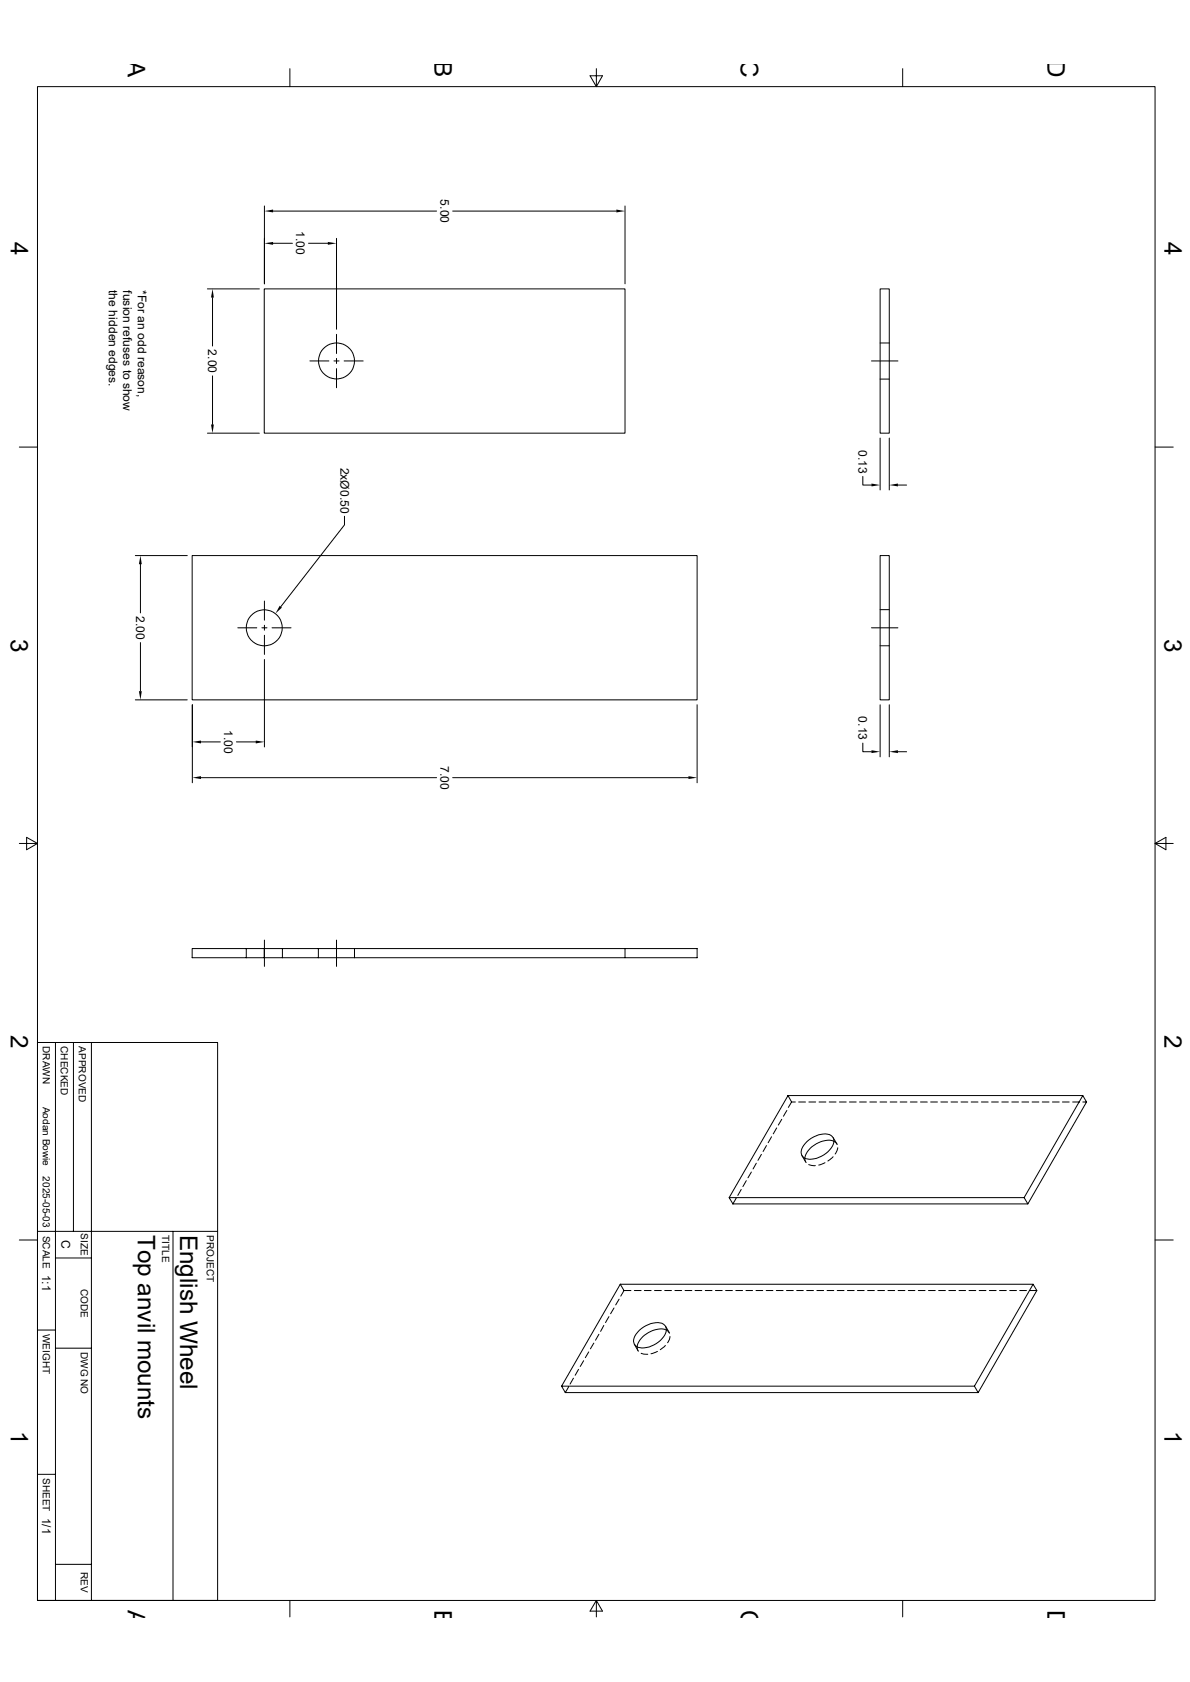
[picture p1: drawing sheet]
<svg xmlns="http://www.w3.org/2000/svg" width="297mm" height="420mm" viewBox="0 0 297 420" stroke-linecap="round" stroke-linejoin="round" font-family="sans-serif">
<g fill="none" stroke="#000" stroke-width=".25">
<path d="M72.3 17.1v4.5M147.3 18.9h3.1l-1.6 2.7zM148.8 17.1v4.5M225.3 17.1v4.5M9.4 21.6h278.9v378h-278.9zM66 51.4v19.5M68.2 52.7h40.8M84 59.5v22.7M113 52.7h40.8M156 51.4v19.5M51.8 72.1h12.9M53 74.3v12.1"/>
<path d="M66 72.1h90v36.1h-90zM68.2 60.7h4.8M77 60.7h4.8M219.7 72.1h2.3v36.1h-2.3zM53 93.9v12.1M77.3 90.1h4.8M83.4 90.1h1.2M84 83.5v4.8M84 89.5v1.3M84 92v4.8M85.9 90.1h4.7M217.5 90.1h6.6"/>
<path d="M219.7 85.6h2.3M219.7 94.7h2.3M4.8 111.6h4.6M51.8 108.2h12.9M215.3 119v2.1h2.2M219.7 109.4v12.9M222 109.4v12.9M288.3 111.6h4.5M33.8 138.7h12.9M48 138.7h126v36.1h-126zM86 128.9v2.2l-15.9 20.4M219.7 138.7h2.3v36.1h-2.3z"/>
<path d="M224.1 121.1h2.2M35.1 140.9v12.1M59.4 156.8h4.7M65.4 156.8h1.2M66 150.1v4.8M66 156.1v1.3M66 158.6v4.8M67.9 156.8h4.7M217.5 156.8h6.6M219.7 152.2h2.3M33.8 174.8h12.9M35.1 160.4v12.2"/>
<path d="M48 176v19.5M66 164.7v21.8M174 176v19.5M219.7 161.2h2.3M219.7 176v13M222 176v13M50.2 194.2h58.8M50.2 185.3h4.8M59 185.3h4.8M113 194.2h58.8M215.3 185.5v2.2h2.2M224.1 187.7h2.2"/>
<path d="M4.8 210.6h4.6M6.6 209.1l2.8 1.5-2.8 1.6zM288.3 210.6l2.7-1.5v3.1zM288.3 210.6h4.5M48 236.9h126v2.2h-126zM61.5 236.9v2.2M66 236.9v2.2M66 234.7v6.6M70.5 236.9v2.2M79.5 236.9v2.2M84 234.7v6.6M88.5 236.9v2.2"/>
<path d="M156 236.9v2.2M9.4 260.3h44.9v139.3h-44.9zM13.8 260.3v139.3M18.3 260.3v47.2M22.8 260.3v139.3M195.1 279.5l-.8 1.4M196.4 277.3l-.9 1.4M196.7 273.6h73.6l.9 1.6-14.7 25.4-.9-1.6 14.7-25.4M196.7 273.6l.9 1.6M196.7 273.6l-14.7 25.4M197.6 275.2h.9M197.6 275.2l-.8 1.3"/>
<path d="M199.3 275.2h1.7M201.9 275.2h1.7M204.4 275.2h1.7M207 275.2h1.7M209.5 275.2h1.7M212 275.2h1.7M214.5 275.2h1.7M217.1 275.2h1.7M219.6 275.2h1.7M222.2 275.2h1.7M224.7 275.2h1.7M227.2 275.2h1.7"/>
<path d="M229.7 275.2h1.7M232.3 275.2h1.7M234.8 275.2h1.7M237.4 275.2h1.6M239.9 275.2h1.7M242.4 275.2h1.7M244.9 275.2h1.7M247.5 275.2h1.7M250 275.2h1.7M252.5 275.2h1.7M255.1 275.2h1.7M257.6 275.2h1.7"/>
<path d="M260.1 275.2h1.7M262.7 275.2h1.7M265.2 275.2h1.7M267.7 275.2h1.7M270.3 275.2h.9M183.7 299.2l-.8 1.4M185 297l-.8 1.5M186.3 294.8l-.9 1.5M187.5 292.7l-.8 1.4M188.8 290.4l-.8 1.5M190 288.2l-.8 1.5M191.3 286l-.8 1.5"/>
<path d="M192.6 283.8l-.9 1.5M193.8 281.6l-.8 1.5M200.2 288.5l.9 1.6M201.4 285a5.7 5.7 0 0 1 6-1.5 2.03 2.03 0 0 1 .1 3.1 6.6 6.6 0 0 1-6.4 2.7 1.99 1.99 0 0 1-.5-3.3zM201.8 290.8l1.7 .2M205.9 290.3l-1.6 .6M207.9 284.1l1 1.5M207.9 288.8l-1.3 1.1M209 285.8a2.55 2.55 0 0 0-3.1-1 6.1 6.1 0 0 0-5 4.4l.3 1.1M209.1 286.6l-.7 1.6M255.6 299h-73.6l.9 1.6M4.8 309.6h4.6"/>
<path d="M9.4 307.5h44.9M13.8 314.1h9M43.2 307.5v92.1M182.9 300.6h73.6M288.3 309.6h4.5M9.4 332.1h4.4M13.8 336.6h9M145.7 339.8l-.9 1.4M146.9 337.6l-.8 1.4M148.2 335.4l-.8 1.4M149.5 333.2l-.9 1.4M150.7 331l-.8 1.4"/>
<path d="M152 328.8l-.9 1.4M153.2 326.6l-.8 1.4M154.5 324.4l-.8 1.4M154.8 320.7h103.1l.9 1.5-14.7 25.5-.9-1.6 14.7-25.4M154.8 320.7l.9 1.5M154.8 320.7l-14.6 25.4M155.7 322.2h1.8M155.7 322.2l-.8 1.4M158.3 322.2h1.7M158.3 335.7l.9 1.5M159.6 332.1a5.7 5.7 0 0 1 6-1.5 2.03 2.03 0 0 1 .1 3.2 6.6 6.6 0 0 1-6.4 2.6 1.99 1.99 0 0 1-.5-3.3zM160 337.9l1.7 .3"/>
<path d="M160.8 322.2h1.7M163.4 322.2h1.7M164.1 337.4l-1.6 .6M165.9 322.2h1.7M166.1 336l-1.3 1M166.1 331.2l.9 1.5M166.3 332.1a6.2 6.2 0 0 0-6.9 3l-.2 .4a1.81 1.81 0 0 0 .1 1.9M166.3 332.1l.8 .8M167.2 333.7l-.1 .7-.5 .9M168.4 322.2h1.7M171 322.2h1.7M173.5 322.2h1.7"/>
<path d="M176 322.2h1.7M178.6 322.2h1.7M181.1 322.2h1.7M183.6 322.2h1.7M186.2 322.2h1.6M188.7 322.2h1.7M191.2 322.2h1.7M193.8 322.2h1.7M196.3 322.2h1.7M198.8 322.2h1.7M201.3 322.2h1.7M203.9 322.2h1.7"/>
<path d="M206.4 322.2h1.7M209 322.2h1.7M211.5 322.2h1.7M214 322.2h1.7M216.5 322.2h1.7M219.1 322.2h1.7M221.6 322.2h1.7M224.2 322.2h1.6M226.7 322.2h1.6M229.2 322.2h1.7M231.7 322.2h1.7M234.3 322.2h1.7"/>
<path d="M236.8 322.2h1.7M239.4 322.2h1.6M241.9 322.2h1.6M244.4 322.2h1.7M246.9 322.2h1.7M249.5 322.2h1.7M252 322.2h1.7M254.5 322.2h1.7M257 322.2h1.8M141.1 347.7h103M141.9 346.3l-.8 1.4M143.1 344.1l-.8 1.5"/>
<path d="M144.4 341.9l-.8 1.5M243.2 346.1h-103l.9 1.6M9.4 368.1h4.4M13.8 390.6h9M72.3 399.6v4.1M148.8 399.6l-1.5 2.7h3.1l-1.6-2.7v4.1M225.3 399.6v4.1"/>
<circle cx="84" cy="90.1" r="4.5"/>
<circle cx="66" cy="156.8" r="4.5"/>
</g>
<g fill="#000">
<path d="M66 52.7l2.2-.4v.7zM153.8 52.3l2.2 .4-2.2 .3zM53 72.1l.4 2.2h-.7zM66 60.7l2.2-.3v.7zM81.8 60.4l2.2 .3-2.2 .4zM52.7 106h.7l-.4 2.2zM217.5 120.7l2.2 .4-2.2 .4zM222 121.1l2.1-.4v.8zM35.1 138.7l.3 2.2h-.7zM69.8 151.3l.6 .4-1.7 1.5zM34.7 172.6h.7l-.3 2.2zM48 194.2l2.2-.4v.7z"/>
<path d="M48 185.3l2.2-.4v.7zM63.8 184.9l2.2 .4-2.2 .3zM171.8 193.8l2.2 .4-2.2 .3zM217.5 187.3l2.2 .4-2.2 .3zM222 187.7l2.1-.4v.7z"/>
</g>
<g font-size="6.1">
<text x="31.9" y="15.1" transform="rotate(90 31.9 15.1)">A</text>
<text x="108.4" y="15.1" transform="rotate(90 108.4 15.1)">B</text>
<text x="184.9" y="14.9" transform="rotate(90 184.9 14.9)">C</text>
<text x="261.4" y="14.9" transform="rotate(90 261.4 14.9)">D</text>
<text x="2.7" y="60.5" transform="rotate(90 2.7 60.5)">4</text>
<text x="290.7" y="60.5" transform="rotate(90 290.7 60.5)">4</text>
<text x="2.7" y="159.5" transform="rotate(90 2.7 159.5)">3</text>
<text x="290.7" y="159.5" transform="rotate(90 290.7 159.5)">3</text>
<text x="2.7" y="258.4" transform="rotate(90 2.7 258.4)">2</text>
<text x="290.6" y="258.4" transform="rotate(90 290.6 258.4)">2</text>
<text x="34.4" y="308.4" transform="rotate(90 34.4 308.4)">Top anvil mounts</text>
<text x="45" y="308.4" transform="rotate(90 45 308.4)">English Wheel</text>
<text x="2.7" y="357.4" transform="rotate(90 2.7 357.4)">1</text>
<text x="290.6" y="357.4" transform="rotate(90 290.6 357.4)">1</text>
<text x="184.9" y="402" transform="rotate(90 184.9 402)">C</text>
<text x="261.4" y="402" transform="rotate(90 261.4 402)">D</text>
<text x="31.9" y="402.1" transform="rotate(90 31.9 402.1)">A</text>
<text x="108.4" y="402.1" transform="rotate(90 108.4 402.1)">B</text>
</g>
<g font-size="3">
<text x="109.9" y="49.8" transform="rotate(90 109.9 49.8)">5.00</text>
<text x="73.9" y="57.7" transform="rotate(90 73.9 57.7)">1.00</text>
<text x="27.1" y="72.4" transform="rotate(90 27.1 72.4)">the hidden edges.</text>
<text x="30.7" y="72.5" transform="rotate(90 30.7 72.5)">fusion refuses to show</text>
<text x="34.4" y="72.4" transform="rotate(90 34.4 72.4)">*For an odd reason,</text>
<text x="52" y="87.2" transform="rotate(90 52 87.2)">2.00</text>
<text x="214.3" y="112.3" transform="rotate(90 214.3 112.3)">0.13</text>
<text x="85" y="116.8" transform="rotate(90 85 116.8)">2xØ0.50</text>
<text x="34" y="153.8" transform="rotate(90 34 153.8)">2.00</text>
<text x="214.3" y="178.9" transform="rotate(90 214.3 178.9)">0.13</text>
<text x="55.9" y="182.2" transform="rotate(90 55.9 182.2)">1.00</text>
<text x="109.9" y="191.3" transform="rotate(90 109.9 191.3)">7.00</text>
<text x="15.4" y="309.7" transform="rotate(90 15.4 309.7)">C</text>
<text x="10.5" y="318.3" transform="rotate(90 10.5 318.3)">1:1</text>
<text x="10.5" y="378.9" transform="rotate(90 10.5 378.9)">1/1</text>
</g>
<g font-size="2.5">
<text x="10.7" y="261.2" transform="rotate(90 10.7 261.2)">DRAWN</text>
<text x="15.2" y="261.2" transform="rotate(90 15.2 261.2)">CHECKED</text>
<text x="19.7" y="261.2" transform="rotate(90 19.7 261.2)">APPROVED</text>
<text x="10.7" y="276.3" transform="rotate(90 10.7 276.3)">Aodan Bowie</text>
<text x="10.7" y="293.7" transform="rotate(90 10.7 293.7)">2025-05-03</text>
<text x="10.7" y="308.5" transform="rotate(90 10.7 308.5)">SCALE</text>
<text x="20.2" y="308" transform="rotate(90 20.2 308)">SIZE</text>
<text x="40.5" y="308.4" transform="rotate(90 40.5 308.4)">TITLE</text>
<text x="51.6" y="308.4" transform="rotate(90 51.6 308.4)">PROJECT</text>
<text x="20.2" y="321.7" transform="rotate(90 20.2 321.7)">CODE</text>
<text x="10.7" y="333" transform="rotate(90 10.7 333)">WEIGHT</text>
<text x="20.2" y="337.5" transform="rotate(90 20.2 337.5)">DWG NO</text>
<text x="10.7" y="369" transform="rotate(90 10.7 369)">SHEET</text>
<text x="20.2" y="392.5" transform="rotate(90 20.2 392.5)">REV</text>
</g>
</svg>
